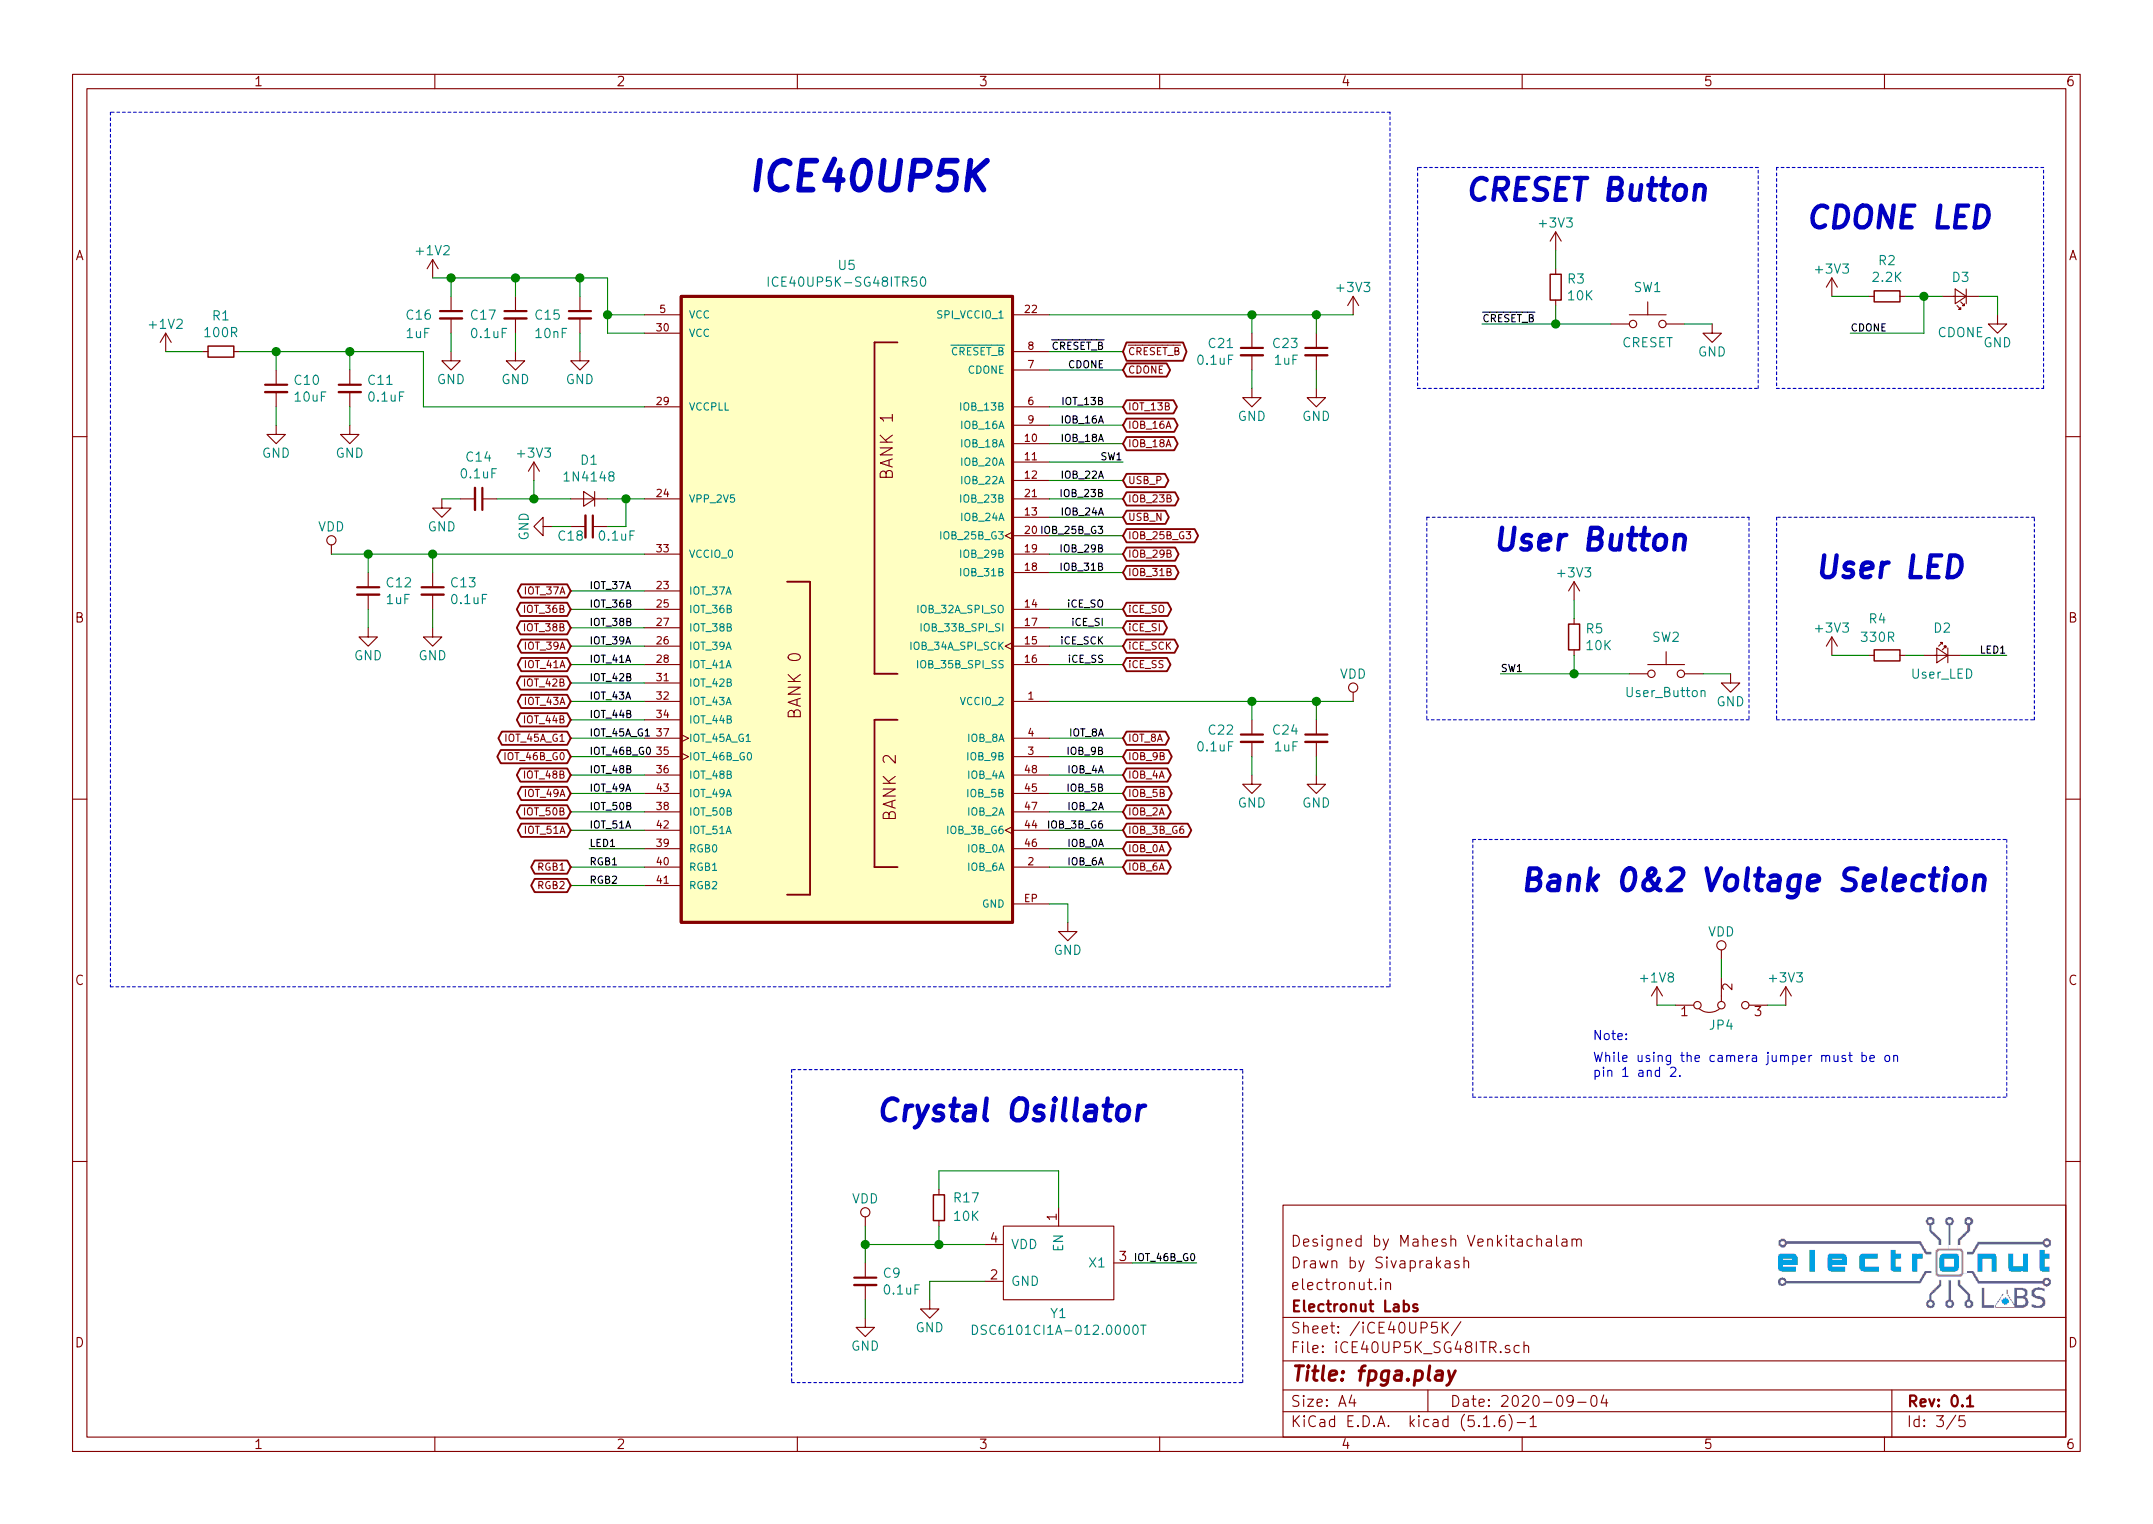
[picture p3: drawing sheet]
EESchema Schematic File Version 4
EELAYER 30 0
EELAYER END
$Descr A4 11693 8268
encoding utf-8
Sheet 3 5
Title "fpga.play"
Date "2020-09-04"
Rev "0.1"
Comp "Electronut Labs"
Comment1 "electronut.in"
Comment2 "Drawn by Sivaprakash"
Comment3 "Designed by Mahesh Venkitachalam"
Comment4 ""
$EndDescr
$Comp
L fpga-play-rescue:ICE40UP5K-SG48ITR50-fpga-play U5
U 1 1
P 4600 3200
F 0 "U5" H 4600 4970 50  0000 C CNN
F 1 "ICE40UP5K-SG48ITR50" H 4600 4879 50  0000 C CNN
F 2 "fpga-play:QFN50P700X700X100-49N" H 4700 3900 50  0001 L BNN
F 3 "Lattice Semiconductor" H 4700 3500 50  0001 L BNN
F 4 "IPC-7351B" H 4700 3500 50  0001 L BNN "Field4"
F 5 "1.4" H 4700 3500 50  0001 L BNN "Field5"
F 6 "10381" H 4700 3500 50  0001 L BNN "Field6"
	1    4600 3200
	1    0    0    -1  
$EndComp
$Comp
L fpga-play-rescue:C_Small-Device C12
U 1 1
P 2000 3200
F 0 "C12" H 2092 3246 50  0000 L CNN
F 1 "1uF" H 2092 3155 50  0000 L CNN
F 2 "Capacitor_SMD:C_0603_1608Metric" H 2000 3200 50  0001 C CNN
F 3 "~" H 2000 3200 50  0001 C CNN
	1    2000 3200
	1    0    0    -1  
$EndComp
$Comp
L fpga-play-rescue:R_Small-Device R1
U 1 1
P 1200 1900
F 0 "R1" V 1004 1900 50  0000 C CNN
F 1 "100R" V 1095 1900 50  0000 C CNN
F 2 "Resistor_SMD:R_0603_1608Metric" H 1200 1900 50  0001 C CNN
F 3 "~" H 1200 1900 50  0001 C CNN
	1    1200 1900
	0    1    1    0   
$EndComp
$Comp
L fpga-play-rescue:+1V2-power #PWR0120
U 1 1
P 900 1900
F 0 "#PWR0120" H 900 1750 50  0001 C CNN
F 1 "+1V2" H 900 2050 50  0000 C CNN
F 2 "" H 900 1900 50  0001 C CNN
F 3 "" H 900 1900 50  0001 C CNN
	1    900  1900
	1    0    0    -1  
$EndComp
$Comp
L fpga-play-rescue:C_Small-Device C13
U 1 1
P 2350 3200
F 0 "C13" H 2442 3246 50  0000 L CNN
F 1 "0.1uF" H 2442 3155 50  0000 L CNN
F 2 "Capacitor_SMD:C_0603_1608Metric" H 2350 3200 50  0001 C CNN
F 3 "~" H 2350 3200 50  0001 C CNN
	1    2350 3200
	1    0    0    -1  
$EndComp
Wire Wire Line
	2350 3100 2350 3000
Wire Wire Line
	2000 3100 2000 3000
Text GLabel 3100 3200 0    39   BiDi ~ 0
IOT_37A
Text Label 3200 3200 0    39   ~ 0
IOT_37A
Wire Wire Line
	3500 3200 3100 3200
$Comp
L fpga-play-rescue:C_Small-Device C14
U 1 1
P 2600 2700
F 0 "C14" V 2371 2700 50  0000 C CNN
F 1 "0.1uF" V 2462 2700 50  0000 C CNN
F 2 "Capacitor_SMD:C_0603_1608Metric" H 2600 2700 50  0001 C CNN
F 3 "~" H 2600 2700 50  0001 C CNN
	1    2600 2700
	0    1    1    0   
$EndComp
$Comp
L fpga-play-rescue:+3V3-power #PWR0121
U 1 1
P 2900 2600
F 0 "#PWR0121" H 2900 2450 50  0001 C CNN
F 1 "+3V3" H 2900 2750 50  0000 C CNN
F 2 "" H 2900 2600 50  0001 C CNN
F 3 "" H 2900 2600 50  0001 C CNN
	1    2900 2600
	1    0    0    -1  
$EndComp
$Comp
L fpga-play-rescue:D_Small-Device D1
U 1 1
P 3200 2700
F 0 "D1" H 3200 2493 50  0000 C CNN
F 1 "1N4148" H 3200 2584 50  0000 C CNN
F 2 "fpga-play:D_SOD-123_SMD" V 3200 2700 50  0001 C CNN
F 3 "~" V 3200 2700 50  0001 C CNN
	1    3200 2700
	-1   0    0    1   
$EndComp
Wire Wire Line
	2700 2700 2900 2700
Wire Wire Line
	2900 2600 2900 2700
Connection ~ 2900 2700
Wire Wire Line
	2900 2700 3100 2700
Wire Wire Line
	2500 2700 2400 2700
$Comp
L fpga-play-rescue:GND-power #PWR0122
U 1 1
P 2000 3400
F 0 "#PWR0122" H 2000 3150 50  0001 C CNN
F 1 "GND" H 2000 3250 50  0000 C CNN
F 2 "" H 2000 3400 50  0001 C CNN
F 3 "" H 2000 3400 50  0001 C CNN
	1    2000 3400
	1    0    0    -1  
$EndComp
$Comp
L fpga-play-rescue:GND-power #PWR0123
U 1 1
P 2350 3400
F 0 "#PWR0123" H 2350 3150 50  0001 C CNN
F 1 "GND" H 2350 3250 50  0000 C CNN
F 2 "" H 2350 3400 50  0001 C CNN
F 3 "" H 2350 3400 50  0001 C CNN
	1    2350 3400
	1    0    0    -1  
$EndComp
Wire Wire Line
	2350 3400 2350 3300
Wire Wire Line
	2000 3400 2000 3300
$Comp
L fpga-play-rescue:C_Small-Device C10
U 1 1
P 1500 2100
F 0 "C10" H 1592 2146 50  0000 L CNN
F 1 "10uF" H 1592 2055 50  0000 L CNN
F 2 "Capacitor_SMD:C_0603_1608Metric" H 1500 2100 50  0001 C CNN
F 3 "~" H 1500 2100 50  0001 C CNN
	1    1500 2100
	1    0    0    -1  
$EndComp
$Comp
L fpga-play-rescue:C_Small-Device C11
U 1 1
P 1900 2100
F 0 "C11" H 1992 2146 50  0000 L CNN
F 1 "0.1uF" H 1992 2055 50  0000 L CNN
F 2 "Capacitor_SMD:C_0603_1608Metric" H 1900 2100 50  0001 C CNN
F 3 "~" H 1900 2100 50  0001 C CNN
	1    1900 2100
	1    0    0    -1  
$EndComp
Wire Wire Line
	1900 2000 1900 1900
Wire Wire Line
	1500 2000 1500 1900
$Comp
L fpga-play-rescue:GND-power #PWR0126
U 1 1
P 1500 2300
F 0 "#PWR0126" H 1500 2050 50  0001 C CNN
F 1 "GND" H 1500 2150 50  0000 C CNN
F 2 "" H 1500 2300 50  0001 C CNN
F 3 "" H 1500 2300 50  0001 C CNN
	1    1500 2300
	1    0    0    -1  
$EndComp
$Comp
L fpga-play-rescue:GND-power #PWR0127
U 1 1
P 1900 2300
F 0 "#PWR0127" H 1900 2050 50  0001 C CNN
F 1 "GND" H 1900 2150 50  0000 C CNN
F 2 "" H 1900 2300 50  0001 C CNN
F 3 "" H 1900 2300 50  0001 C CNN
	1    1900 2300
	1    0    0    -1  
$EndComp
Wire Wire Line
	1900 2300 1900 2200
Wire Wire Line
	1500 2300 1500 2200
Wire Wire Line
	1500 1900 1900 1900
Connection ~ 1900 1900
Connection ~ 1500 1900
$Comp
L fpga-play-rescue:C_Small-Device C16
U 1 1
P 2450 1700
F 0 "C16" H 2200 1700 50  0000 L CNN
F 1 "1uF" H 2200 1600 50  0000 L CNN
F 2 "Capacitor_SMD:C_0603_1608Metric" H 2450 1700 50  0001 C CNN
F 3 "~" H 2450 1700 50  0001 C CNN
	1    2450 1700
	1    0    0    -1  
$EndComp
$Comp
L fpga-play-rescue:C_Small-Device C17
U 1 1
P 2800 1700
F 0 "C17" H 2550 1700 50  0000 L CNN
F 1 "0.1uF" H 2550 1600 50  0000 L CNN
F 2 "Capacitor_SMD:C_0603_1608Metric" H 2800 1700 50  0001 C CNN
F 3 "~" H 2800 1700 50  0001 C CNN
	1    2800 1700
	1    0    0    -1  
$EndComp
$Comp
L fpga-play-rescue:GND-power #PWR0128
U 1 1
P 2450 1900
F 0 "#PWR0128" H 2450 1650 50  0001 C CNN
F 1 "GND" H 2450 1750 50  0000 C CNN
F 2 "" H 2450 1900 50  0001 C CNN
F 3 "" H 2450 1900 50  0001 C CNN
	1    2450 1900
	1    0    0    -1  
$EndComp
$Comp
L fpga-play-rescue:GND-power #PWR0129
U 1 1
P 2800 1900
F 0 "#PWR0129" H 2800 1650 50  0001 C CNN
F 1 "GND" H 2800 1750 50  0000 C CNN
F 2 "" H 2800 1900 50  0001 C CNN
F 3 "" H 2800 1900 50  0001 C CNN
	1    2800 1900
	1    0    0    -1  
$EndComp
Wire Wire Line
	2800 1900 2800 1800
Wire Wire Line
	2450 1900 2450 1800
Wire Wire Line
	2300 1900 2300 2200
Wire Wire Line
	2300 2200 3500 2200
Wire Wire Line
	2450 1600 2450 1500
Wire Wire Line
	2800 1600 2800 1500
Wire Wire Line
	3300 1500 3300 1700
Wire Wire Line
	3300 1700 3500 1700
Wire Wire Line
	3300 1700 3300 1800
Wire Wire Line
	3300 1800 3500 1800
Connection ~ 3300 1700
$Comp
L fpga-play-rescue:+1V2-power #PWR0131
U 1 1
P 2350 1500
F 0 "#PWR0131" H 2350 1350 50  0001 C CNN
F 1 "+1V2" H 2350 1650 50  0000 C CNN
F 2 "" H 2350 1500 50  0001 C CNN
F 3 "" H 2350 1500 50  0001 C CNN
	1    2350 1500
	1    0    0    -1  
$EndComp
Text GLabel 3100 3300 0    39   BiDi ~ 0
IOT_36B
Text Label 3200 3300 0    39   ~ 0
IOT_36B
Wire Wire Line
	3500 3300 3100 3300
Text GLabel 3100 3400 0    39   BiDi ~ 0
IOT_38B
Text Label 3200 3400 0    39   ~ 0
IOT_38B
Wire Wire Line
	3500 3400 3100 3400
Text GLabel 3100 3500 0    39   BiDi ~ 0
IOT_39A
Text Label 3200 3500 0    39   ~ 0
IOT_39A
Wire Wire Line
	3500 3500 3100 3500
Text GLabel 3100 3600 0    39   BiDi ~ 0
IOT_41A
Text Label 3200 3600 0    39   ~ 0
IOT_41A
Wire Wire Line
	3500 3600 3100 3600
Text GLabel 3100 3700 0    39   BiDi ~ 0
IOT_42B
Text Label 3200 3700 0    39   ~ 0
IOT_42B
Wire Wire Line
	3500 3700 3100 3700
Text GLabel 3100 3800 0    39   BiDi ~ 0
IOT_43A
Text Label 3200 3800 0    39   ~ 0
IOT_43A
Wire Wire Line
	3500 3800 3100 3800
Text GLabel 3100 3900 0    39   BiDi ~ 0
IOT_44B
Text Label 3200 3900 0    39   ~ 0
IOT_44B
Wire Wire Line
	3500 3900 3100 3900
Text GLabel 3100 4000 0    39   BiDi ~ 0
IOT_45A_G1
Text Label 3200 4000 0    39   ~ 0
IOT_45A_G1
Wire Wire Line
	3500 4000 3100 4000
Text GLabel 3100 4200 0    39   BiDi ~ 0
IOT_48B
Text Label 3200 4200 0    39   ~ 0
IOT_48B
Wire Wire Line
	3500 4200 3100 4200
Text GLabel 3100 4300 0    39   BiDi ~ 0
IOT_49A
Text Label 3200 4300 0    39   ~ 0
IOT_49A
Wire Wire Line
	3500 4300 3100 4300
Text Label 3200 4400 0    39   ~ 0
IOT_50B
Wire Wire Line
	3500 4400 3100 4400
Text Label 3200 4500 0    39   ~ 0
IOT_51A
Wire Wire Line
	3500 4500 3100 4500
Text GLabel 3100 4800 0    39   BiDi ~ 0
RGB2
Text Label 3200 4800 0    39   ~ 0
RGB2
Wire Wire Line
	3500 4800 3100 4800
Wire Wire Line
	5050 6950 5050 7050
$Comp
L fpga-play-rescue:GND-power #PWR0133
U 1 1
P 5050 7050
F 0 "#PWR0133" H 5050 6800 50  0001 C CNN
F 1 "GND" H 5050 6900 50  0000 C CNN
F 2 "" H 5050 7050 50  0001 C CNN
F 3 "" H 5050 7050 50  0001 C CNN
	1    5050 7050
	1    0    0    -1  
$EndComp
$Comp
L fpga-play-rescue:C_Small-Device C9
U 1 1
P 4700 6950
F 0 "C9" H 4792 6996 50  0000 L CNN
F 1 "0.1uF" H 4792 6905 50  0000 L CNN
F 2 "Capacitor_SMD:C_0603_1608Metric" H 4700 6950 50  0001 C CNN
F 3 "~" H 4700 6950 50  0001 C CNN
	1    4700 6950
	1    0    0    -1  
$EndComp
Wire Wire Line
	4700 6750 4700 6850
Wire Wire Line
	4700 6750 4700 6650
Connection ~ 4700 6750
Wire Wire Line
	4700 7050 4700 7150
$Comp
L fpga-play-rescue:GND-power #PWR0134
U 1 1
P 4700 7150
F 0 "#PWR0134" H 4700 6900 50  0001 C CNN
F 1 "GND" H 4700 7000 50  0000 C CNN
F 2 "" H 4700 7150 50  0001 C CNN
F 3 "" H 4700 7150 50  0001 C CNN
	1    4700 7150
	1    0    0    -1  
$EndComp
Text Label 3200 4100 0    39   ~ 0
IOT_46B_G0
Wire Wire Line
	5700 4900 5800 4900
Wire Wire Line
	5800 4900 5800 5000
$Comp
L fpga-play-rescue:GND-power #PWR0136
U 1 1
P 5800 5000
F 0 "#PWR0136" H 5800 4750 50  0001 C CNN
F 1 "GND" H 5800 4850 50  0000 C CNN
F 2 "" H 5800 5000 50  0001 C CNN
F 3 "" H 5800 5000 50  0001 C CNN
	1    5800 5000
	1    0    0    -1  
$EndComp
Text Label 6000 4100 2    39   ~ 0
IOB_9B
Wire Wire Line
	5700 4100 6100 4100
Text Label 6000 4200 2    39   ~ 0
IOB_4A
Wire Wire Line
	5700 4200 6100 4200
Text Label 6000 4300 2    39   ~ 0
IOB_5B
Wire Wire Line
	5700 4300 6100 4300
Text Label 6000 4400 2    39   ~ 0
IOB_2A
Wire Wire Line
	5700 4400 6100 4400
Text Label 6000 4500 2    39   ~ 0
IOB_3B_G6
Wire Wire Line
	5700 4500 6100 4500
Text Label 6000 4600 2    39   ~ 0
IOB_0A
Wire Wire Line
	5700 4600 6100 4600
Text Label 6000 4700 2    39   ~ 0
IOB_6A
Wire Wire Line
	5700 4700 6100 4700
Text Label 6000 4000 2    39   ~ 0
IOT_8A
Wire Wire Line
	5700 4000 6100 4000
$Comp
L fpga-play-rescue:C_Small-Device C24
U 1 1
P 7150 4000
F 0 "C24" H 7242 4046 50  0000 L CNN
F 1 "1uF" H 7242 3955 50  0000 L CNN
F 2 "Capacitor_SMD:C_0603_1608Metric" H 7150 4000 50  0001 C CNN
F 3 "~" H 7150 4000 50  0001 C CNN
	1    7150 4000
	-1   0    0    -1  
$EndComp
$Comp
L fpga-play-rescue:C_Small-Device C22
U 1 1
P 6800 4000
F 0 "C22" H 6892 4046 50  0000 L CNN
F 1 "0.1uF" H 6892 3955 50  0000 L CNN
F 2 "Capacitor_SMD:C_0603_1608Metric" H 6800 4000 50  0001 C CNN
F 3 "~" H 6800 4000 50  0001 C CNN
	1    6800 4000
	-1   0    0    -1  
$EndComp
Wire Wire Line
	6800 3900 6800 3800
Wire Wire Line
	7150 3900 7150 3800
$Comp
L fpga-play-rescue:GND-power #PWR0137
U 1 1
P 7150 4200
F 0 "#PWR0137" H 7150 3950 50  0001 C CNN
F 1 "GND" H 7150 4050 50  0000 C CNN
F 2 "" H 7150 4200 50  0001 C CNN
F 3 "" H 7150 4200 50  0001 C CNN
	1    7150 4200
	-1   0    0    -1  
$EndComp
$Comp
L fpga-play-rescue:GND-power #PWR0138
U 1 1
P 6800 4200
F 0 "#PWR0138" H 6800 3950 50  0001 C CNN
F 1 "GND" H 6800 4050 50  0000 C CNN
F 2 "" H 6800 4200 50  0001 C CNN
F 3 "" H 6800 4200 50  0001 C CNN
	1    6800 4200
	-1   0    0    -1  
$EndComp
Wire Wire Line
	6800 4200 6800 4100
Wire Wire Line
	7150 4200 7150 4100
Text GLabel 6100 3400 2    39   BiDi ~ 0
iCE_SI
Wire Wire Line
	5700 3400 6100 3400
Text GLabel 6100 3500 2    39   BiDi ~ 0
iCE_SCK
Text Label 6000 3500 2    39   ~ 0
iCE_SCK
Wire Wire Line
	5700 3500 6100 3500
Text GLabel 6100 3600 2    39   BiDi ~ 0
iCE_SS
Text Label 6000 3600 2    39   ~ 0
iCE_SS
Wire Wire Line
	5700 3600 6100 3600
Text GLabel 6100 3300 2    39   BiDi ~ 0
iCE_SO
Text Label 6000 3300 2    39   ~ 0
iCE_SO
Wire Wire Line
	5700 3300 6100 3300
Text Label 6000 3400 2    39   ~ 0
iCE_SI
Wire Wire Line
	5700 2500 6100 2500
Wire Wire Line
	5700 2600 6100 2600
Text Label 6000 2700 2    39   ~ 0
IOB_23B
Wire Wire Line
	5700 2700 6100 2700
Wire Wire Line
	5700 2800 6100 2800
Text GLabel 6100 2900 2    39   BiDi ~ 0
IOB_25B_G3
Text Label 6000 2900 2    39   ~ 0
IOB_25B_G3
Wire Wire Line
	5700 2900 6100 2900
Text GLabel 6100 3000 2    39   BiDi ~ 0
IOB_29B
Text Label 6000 3000 2    39   ~ 0
IOB_29B
Wire Wire Line
	5700 3000 6100 3000
Text GLabel 6100 2700 2    39   BiDi ~ 0
IOB_23B
Text Label 6000 3100 2    39   ~ 0
IOB_31B
Wire Wire Line
	5700 3100 6100 3100
Text GLabel 6100 2300 2    39   BiDi ~ 0
IOB_16A
Text Label 6000 2300 2    39   ~ 0
IOB_16A
Wire Wire Line
	5700 2300 6100 2300
Text GLabel 6100 2200 2    39   BiDi ~ 0
IOT_13B
Text Label 6000 2200 2    39   ~ 0
IOT_13B
Wire Wire Line
	5700 2200 6100 2200
Text GLabel 6100 1900 2    39   BiDi ~ 0
~CRESET_B
Text GLabel 6100 2000 2    39   BiDi ~ 0
CDONE
$Comp
L fpga-play-rescue:C_Small-Device C23
U 1 1
P 7150 1900
F 0 "C23" H 7242 1946 50  0000 L CNN
F 1 "1uF" H 7242 1855 50  0000 L CNN
F 2 "Capacitor_SMD:C_0603_1608Metric" H 7150 1900 50  0001 C CNN
F 3 "~" H 7150 1900 50  0001 C CNN
	1    7150 1900
	-1   0    0    -1  
$EndComp
$Comp
L fpga-play-rescue:C_Small-Device C21
U 1 1
P 6800 1900
F 0 "C21" H 6892 1946 50  0000 L CNN
F 1 "0.1uF" H 6892 1855 50  0000 L CNN
F 2 "Capacitor_SMD:C_0603_1608Metric" H 6800 1900 50  0001 C CNN
F 3 "~" H 6800 1900 50  0001 C CNN
	1    6800 1900
	-1   0    0    -1  
$EndComp
Wire Wire Line
	6800 1800 6800 1700
Wire Wire Line
	7150 1800 7150 1700
$Comp
L fpga-play-rescue:GND-power #PWR0141
U 1 1
P 7150 2100
F 0 "#PWR0141" H 7150 1850 50  0001 C CNN
F 1 "GND" H 7150 1950 50  0000 C CNN
F 2 "" H 7150 2100 50  0001 C CNN
F 3 "" H 7150 2100 50  0001 C CNN
	1    7150 2100
	-1   0    0    -1  
$EndComp
$Comp
L fpga-play-rescue:GND-power #PWR0142
U 1 1
P 6800 2100
F 0 "#PWR0142" H 6800 1850 50  0001 C CNN
F 1 "GND" H 6800 1950 50  0000 C CNN
F 2 "" H 6800 2100 50  0001 C CNN
F 3 "" H 6800 2100 50  0001 C CNN
	1    6800 2100
	-1   0    0    -1  
$EndComp
Wire Wire Line
	6800 2100 6800 2000
Wire Wire Line
	7150 2100 7150 2000
Wire Wire Line
	6100 2000 5700 2000
Wire Wire Line
	5700 1900 6100 1900
$Comp
L fpga-play-rescue:R_Small-Device R3
U 1 1
P 8450 1550
F 0 "R3" H 8509 1596 50  0000 L CNN
F 1 "10K" H 8509 1505 50  0000 L CNN
F 2 "Resistor_SMD:R_0603_1608Metric" H 8450 1550 50  0001 C CNN
F 3 "~" H 8450 1550 50  0001 C CNN
	1    8450 1550
	1    0    0    -1  
$EndComp
Text Label 6000 1900 2    39   ~ 0
~CRESET_B
Text Label 8050 1750 0    39   ~ 0
~CRESET_B
Text Label 6000 2000 2    39   ~ 0
CDONE
Wire Wire Line
	8450 1450 8450 1350
Wire Wire Line
	8450 1650 8450 1750
Wire Wire Line
	8450 1750 8050 1750
$Comp
L fpga-play-rescue:+3V3-power #PWR0145
U 1 1
P 8450 1350
F 0 "#PWR0145" H 8450 1200 50  0001 C CNN
F 1 "+3V3" H 8450 1500 50  0000 C CNN
F 2 "" H 8450 1350 50  0001 C CNN
F 3 "" H 8450 1350 50  0001 C CNN
	1    8450 1350
	1    0    0    -1  
$EndComp
$Comp
L fpga-play-rescue:SW_Push-Switch SW1
U 1 1
P 8950 1750
F 0 "SW1" H 8950 1950 50  0000 C CNN
F 1 "CRESET" H 8950 1650 50  0000 C CNN
F 2 "Button_Switch_SMD:SW_SPST_PTS810" H 8950 1950 50  0001 C CNN
F 3 "~" H 8950 1950 50  0001 C CNN
	1    8950 1750
	1    0    0    -1  
$EndComp
Wire Wire Line
	9150 1750 9300 1750
Wire Wire Line
	8750 1750 8450 1750
Connection ~ 8450 1750
$Comp
L fpga-play-rescue:GND-power #PWR0148
U 1 1
P 9300 1750
F 0 "#PWR0148" H 9300 1500 50  0001 C CNN
F 1 "GND" H 9300 1600 50  0000 C CNN
F 2 "" H 9300 1750 50  0001 C CNN
F 3 "" H 9300 1750 50  0001 C CNN
	1    9300 1750
	-1   0    0    -1  
$EndComp
$Comp
L fpga-play-rescue:LED_Small-Device D?
U 1 1
P 10550 3550
AR Path="/5EDD6D8D/5EE9CA0C" Ref="D?"  Part="1" 
AR Path="/5EDD6D16/5EE9CA0C" Ref="D2"  Part="1" 
F 0 "D2" H 10550 3700 50  0000 C CNN
F 1 "User_LED" H 10550 3450 50  0000 C CNN
F 2 "LED_SMD:LED_0603_1608Metric" V 10550 3550 50  0001 C CNN
F 3 "~" V 10550 3550 50  0001 C CNN
	1    10550 3550
	-1   0    0    -1  
$EndComp
$Comp
L fpga-play-rescue:R_Small-Device R?
U 1 1
P 10250 3550
AR Path="/5EDD6D8D/5EE9CA12" Ref="R?"  Part="1" 
AR Path="/5EDD6D16/5EE9CA12" Ref="R4"  Part="1" 
F 0 "R4" V 10050 3550 50  0000 L CNN
F 1 "330R" V 10150 3500 50  0000 L CNN
F 2 "Resistor_SMD:R_0603_1608Metric" H 10250 3550 50  0001 C CNN
F 3 "~" H 10250 3550 50  0001 C CNN
	1    10250 3550
	0    -1   1    0   
$EndComp
Wire Wire Line
	10350 3550 10450 3550
Wire Wire Line
	10650 3550 10900 3550
$Comp
L fpga-play-rescue:+3V3-power #PWR?
U 1 1
P 9950 3550
AR Path="/5EDD6D8D/5EE9CA2D" Ref="#PWR?"  Part="1" 
AR Path="/5EDD6D16/5EE9CA2D" Ref="#PWR0149"  Part="1" 
F 0 "#PWR0149" H 9950 3400 50  0001 C CNN
F 1 "+3V3" H 9950 3700 50  0000 C CNN
F 2 "" H 9950 3550 50  0001 C CNN
F 3 "" H 9950 3550 50  0001 C CNN
	1    9950 3550
	-1   0    0    -1  
$EndComp
Text Label 10900 3550 2    39   ~ 0
LED1
Text Label 3200 4600 0    39   ~ 0
LED1
Wire Wire Line
	3500 4600 3200 4600
Wire Wire Line
	10150 3550 9950 3550
Text GLabel 6100 2400 2    39   BiDi ~ 0
IOB_18A
Wire Wire Line
	5700 2400 6100 2400
Text Label 6000 2400 2    39   ~ 0
IOB_18A
Text Label 6000 2800 2    39   ~ 0
IOB_24A
Text Label 6000 2600 2    39   ~ 0
IOB_22A
Text GLabel 6100 3100 2    39   BiDi ~ 0
IOB_31B
Wire Wire Line
	1900 1900 2300 1900
Wire Wire Line
	900  1900 1100 1900
Wire Wire Line
	1300 1900 1500 1900
$Comp
L fpga-play-rescue:R_Small-Device R5
U 1 1
P 8550 3450
F 0 "R5" H 8609 3496 50  0000 L CNN
F 1 "10K" H 8609 3405 50  0000 L CNN
F 2 "Resistor_SMD:R_0603_1608Metric" H 8550 3450 50  0001 C CNN
F 3 "~" H 8550 3450 50  0001 C CNN
	1    8550 3450
	1    0    0    -1  
$EndComp
Text Label 8150 3650 0    39   ~ 0
SW1
Wire Wire Line
	8550 3350 8550 3250
Wire Wire Line
	8550 3550 8550 3650
Wire Wire Line
	8550 3650 8150 3650
$Comp
L fpga-play-rescue:SW_Push-Switch SW2
U 1 1
P 9050 3650
F 0 "SW2" H 9050 3850 50  0000 C CNN
F 1 "User_Button" H 9050 3550 50  0000 C CNN
F 2 "Button_Switch_SMD:SW_SPST_PTS810" H 9050 3850 50  0001 C CNN
F 3 "~" H 9050 3850 50  0001 C CNN
	1    9050 3650
	1    0    0    -1  
$EndComp
Wire Wire Line
	9250 3650 9400 3650
Wire Wire Line
	8850 3650 8550 3650
Connection ~ 8550 3650
$Comp
L fpga-play-rescue:GND-power #PWR0171
U 1 1
P 9400 3650
F 0 "#PWR0171" H 9400 3400 50  0001 C CNN
F 1 "GND" H 9400 3500 50  0000 C CNN
F 2 "" H 9400 3650 50  0001 C CNN
F 3 "" H 9400 3650 50  0001 C CNN
	1    9400 3650
	-1   0    0    -1  
$EndComp
Wire Wire Line
	3100 4100 3500 4100
Text GLabel 3100 4100 0    39   BiDi ~ 0
IOT_46B_G0
Text Label 6500 6850 2    39   ~ 0
IOT_46B_G0
Wire Wire Line
	6150 6850 6500 6850
Text Notes 4050 1050 0    157  Italic 31
ICE40UP5K
$Comp
L fpga-play-rescue:GND-power #PWR0177
U 1 1
P 2400 2700
F 0 "#PWR0177" H 2400 2450 50  0001 C CNN
F 1 "GND" H 2400 2550 50  0000 C CNN
F 2 "" H 2400 2700 50  0001 C CNN
F 3 "" H 2400 2700 50  0001 C CNN
	1    2400 2700
	1    0    0    -1  
$EndComp
Wire Wire Line
	5700 1700 6800 1700
Text GLabel 3100 4700 0    39   BiDi ~ 0
RGB1
Text Label 3200 4700 0    39   ~ 0
RGB1
Wire Wire Line
	3100 4700 3500 4700
$Comp
L fpga-play-rescue:+3V3-power #PWR0170
U 1 1
P 8550 3250
F 0 "#PWR0170" H 8550 3100 50  0001 C CNN
F 1 "+3V3" H 8550 3400 50  0000 C CNN
F 2 "" H 8550 3250 50  0001 C CNN
F 3 "" H 8550 3250 50  0001 C CNN
	1    8550 3250
	1    0    0    -1  
$EndComp
$Comp
L fpga-play-rescue:+3V3-power #PWR015
U 1 1
P 7350 1700
F 0 "#PWR015" H 7350 1550 50  0001 C CNN
F 1 "+3V3" H 7350 1850 50  0000 C CNN
F 2 "" H 7350 1700 50  0001 C CNN
F 3 "" H 7350 1700 50  0001 C CNN
	1    7350 1700
	1    0    0    -1  
$EndComp
Wire Wire Line
	5700 3800 6800 3800
$Comp
L fpga-play-rescue:DSC6101CI1A-012.0000T-fpga-play Y1
U 1 1
P 6150 6750
F 0 "Y1" H 5750 6377 50  0000 C CNN
F 1 "DSC6101CI1A-012.0000T" H 5750 6286 50  0000 C CNN
F 2 "fpga-play:DSC6101CI1A-012_0000T" H 6150 6750 50  0001 C CNN
F 3 "" H 6150 6750 50  0001 C CNN
	1    6150 6750
	1    0    0    -1  
$EndComp
Wire Wire Line
	5350 6950 5050 6950
Wire Wire Line
	4700 6750 5100 6750
$Comp
L fpga-play-rescue:R_Small-Device R17
U 1 1
P 5100 6550
F 0 "R17" H 4950 6500 50  0000 C CNN
F 1 "10K" H 4950 6600 50  0000 C CNN
F 2 "Resistor_SMD:R_0603_1608Metric" H 5100 6550 50  0001 C CNN
F 3 "~" H 5100 6550 50  0001 C CNN
	1    5100 6550
	-1   0    0    1   
$EndComp
Wire Wire Line
	5100 6750 5100 6650
Connection ~ 5100 6750
Wire Wire Line
	5100 6750 5350 6750
Wire Wire Line
	5100 6450 5100 6350
Wire Wire Line
	5100 6350 5750 6350
Wire Wire Line
	5750 6350 5750 6550
$Comp
L fpga-play-rescue:VDD-power #PWR010
U 1 1
P 4700 6650
F 0 "#PWR010" H 4700 6500 50  0001 C CNN
F 1 "VDD" H 4700 6800 50  0000 C CNN
F 2 "" H 4700 6650 50  0001 C CNN
F 3 "" H 4700 6650 50  0001 C CNN
	1    4700 6650
	1    0    0    -1  
$EndComp
$Comp
L fpga-play-rescue:VDD-power #PWR014
U 1 1
P 1800 3000
F 0 "#PWR014" H 1800 2850 50  0001 C CNN
F 1 "VDD" H 1800 3150 50  0000 C CNN
F 2 "" H 1800 3000 50  0001 C CNN
F 3 "" H 1800 3000 50  0001 C CNN
	1    1800 3000
	1    0    0    -1  
$EndComp
$Comp
L fpga-play-rescue:VDD-power #PWR016
U 1 1
P 7350 3800
F 0 "#PWR016" H 7350 3650 50  0001 C CNN
F 1 "VDD" H 7350 3950 50  0000 C CNN
F 2 "" H 7350 3800 50  0001 C CNN
F 3 "" H 7350 3800 50  0001 C CNN
	1    7350 3800
	1    0    0    -1  
$EndComp
$Comp
L fpga-play-rescue:VDD-power #PWR012
U 1 1
P 9350 5200
F 0 "#PWR012" H 9350 5050 50  0001 C CNN
F 1 "VDD" H 9350 5350 50  0000 C CNN
F 2 "" H 9350 5200 50  0001 C CNN
F 3 "" H 9350 5200 50  0001 C CNN
	1    9350 5200
	1    0    0    -1  
$EndComp
Wire Wire Line
	9350 5300 9350 5200
$Comp
L fpga-play-rescue:+3V3-power #PWR013
U 1 1
P 9700 5450
F 0 "#PWR013" H 9700 5300 50  0001 C CNN
F 1 "+3V3" H 9700 5600 50  0000 C CNN
F 2 "" H 9700 5450 50  0001 C CNN
F 3 "" H 9700 5450 50  0001 C CNN
	1    9700 5450
	1    0    0    -1  
$EndComp
Wire Wire Line
	9100 5450 9000 5450
Wire Wire Line
	9600 5450 9700 5450
$Comp
L fpga-play-rescue:+1V8-power #PWR011
U 1 1
P 9000 5450
F 0 "#PWR011" H 9000 5300 50  0001 C CNN
F 1 "+1V8" H 9000 5600 50  0000 C CNN
F 2 "" H 9000 5450 50  0001 C CNN
F 3 "" H 9000 5450 50  0001 C CNN
	1    9000 5450
	1    0    0    -1  
$EndComp
$Comp
L fpga-play-rescue:+3V3-power #PWR0146
U 1 1
P 9950 1600
F 0 "#PWR0146" H 9950 1450 50  0001 C CNN
F 1 "+3V3" H 9950 1750 50  0000 C CNN
F 2 "" H 9950 1600 50  0001 C CNN
F 3 "" H 9950 1600 50  0001 C CNN
	1    9950 1600
	1    0    0    -1  
$EndComp
Wire Wire Line
	10150 1600 9950 1600
Wire Wire Line
	10450 1600 10550 1600
Connection ~ 10450 1600
Wire Wire Line
	10450 1800 10050 1800
Wire Wire Line
	10450 1600 10450 1800
Wire Wire Line
	10350 1600 10450 1600
$Comp
L fpga-play-rescue:GND-power #PWR0147
U 1 1
P 10850 1700
F 0 "#PWR0147" H 10850 1450 50  0001 C CNN
F 1 "GND" H 10850 1550 50  0000 C CNN
F 2 "" H 10850 1700 50  0001 C CNN
F 3 "" H 10850 1700 50  0001 C CNN
	1    10850 1700
	-1   0    0    -1  
$EndComp
Wire Wire Line
	10850 1600 10850 1700
Wire Wire Line
	10750 1600 10850 1600
$Comp
L fpga-play-rescue:LED_Small-Device D3
U 1 1
P 10650 1600
F 0 "D3" H 10650 1500 50  0000 C CNN
F 1 "CDONE" H 10650 1800 50  0000 C CNN
F 2 "LED_SMD:LED_0603_1608Metric" V 10650 1600 50  0001 C CNN
F 3 "~" V 10650 1600 50  0001 C CNN
	1    10650 1600
	-1   0    0    1   
$EndComp
$Comp
L fpga-play-rescue:R_Small-Device R2
U 1 1
P 10250 1600
F 0 "R2" V 10054 1600 50  0000 C CNN
F 1 "2.2K" V 10145 1600 50  0000 C CNN
F 2 "Resistor_SMD:R_0603_1608Metric" H 10250 1600 50  0001 C CNN
F 3 "~" H 10250 1600 50  0001 C CNN
	1    10250 1600
	0    1    1    0   
$EndComp
Text Label 10050 1800 0    39   ~ 0
CDONE
Text GLabel 6100 4500 2    39   BiDi ~ 0
IOB_3B_G6
Text GLabel 6100 4000 2    39   BiDi ~ 0
IOT_8A
Text GLabel 6100 4700 2    39   BiDi ~ 0
IOB_6A
Text GLabel 6100 4600 2    39   BiDi ~ 0
IOB_0A
Text GLabel 6100 4400 2    39   BiDi ~ 0
IOB_2A
Text GLabel 6100 4300 2    39   BiDi ~ 0
IOB_5B
Text GLabel 6100 4200 2    39   BiDi ~ 0
IOB_4A
Text GLabel 6100 4100 2    39   BiDi ~ 0
IOB_9B
Connection ~ 2350 3000
Wire Wire Line
	2350 3000 3500 3000
Connection ~ 2000 3000
Wire Wire Line
	2000 3000 2350 3000
Connection ~ 6800 3800
Wire Wire Line
	6800 3800 7150 3800
Connection ~ 6800 1700
Wire Wire Line
	6800 1700 7150 1700
Wire Wire Line
	7150 3800 7350 3800
Connection ~ 7150 3800
Wire Wire Line
	7350 1700 7150 1700
Connection ~ 7150 1700
Wire Wire Line
	1800 3000 2000 3000
Wire Wire Line
	3500 2700 3400 2700
$Comp
L fpga-play-rescue:Jumper_3_Bridged12-Jumper JP4
U 1 1
P 9350 5450
F 0 "JP4" H 9350 5562 50  0000 C CNN
F 1 "Jumper_3_Bridged12" H 9350 5652 50  0001 C CNN
F 2 "Connector_PinHeader_2.54mm:PinHeader_1x03_P2.54mm_Vertical" H 9350 5450 50  0001 C CNN
F 3 "~" H 9350 5450 50  0001 C CNN
	1    9350 5450
	1    0    0    1   
$EndComp
Text Notes 8650 5650 0    50   ~ 0
Note:
Text Notes 8650 5850 0    50   ~ 0
While using the camera jumper must be on \npin 1 and 2.
Wire Notes Line
	600  600  600  5350
Wire Notes Line
	600  5350 7550 5350
Wire Notes Line
	7550 5350 7550 600 
Wire Notes Line
	7550 600  600  600 
Wire Notes Line
	7700 900  7700 2100
Wire Notes Line
	7700 2100 9550 2100
Wire Notes Line
	9550 2100 9550 900 
Wire Notes Line
	9550 900  7700 900 
Wire Notes Line
	4300 5800 4300 7500
Wire Notes Line
	4300 7500 6750 7500
Wire Notes Line
	6750 7500 6750 5800
Wire Notes Line
	6750 5800 4300 5800
Wire Notes Line
	8000 4550 8000 5950
Text Notes 4750 6100 0    118  Italic 24
Crystal Osillator
Text Notes 8250 4850 0    118  Italic 24
Bank 0&2 Voltage Selection
Wire Notes Line
	10900 4550 10900 5950
Wire Notes Line
	8000 5950 10900 5950
Wire Notes Line
	8000 4550 10900 4550
Text Notes 9850 3150 0    118  Italic 24
User LED
Text Notes 8100 3000 0    118  Italic 24
User Button
Text Notes 9800 1250 0    118  Italic 24
CDONE LED
Text Notes 7950 1100 0    118  Italic 24
CRESET Button
Text GLabel 6100 2800 2    39   BiDi ~ 0
USB_N
Text GLabel 6100 2600 2    39   BiDi ~ 0
USB_P
Wire Notes Line
	9650 900  9650 2100
Wire Notes Line
	9650 2100 11100 2100
Wire Notes Line
	11100 2100 11100 900 
Wire Notes Line
	11100 900  9650 900 
Wire Notes Line
	7750 2800 9500 2800
Wire Notes Line
	9500 2800 9500 3900
Wire Notes Line
	9500 3900 7750 3900
Wire Notes Line
	7750 2800 7750 3900
Wire Notes Line
	9650 2800 9650 3900
Wire Notes Line
	9650 3900 11050 3900
Wire Notes Line
	11050 3900 11050 2800
Wire Notes Line
	11050 2800 9650 2800
Text GLabel 3100 4400 0    39   BiDi ~ 0
IOT_50B
Text GLabel 3100 4500 0    39   BiDi ~ 0
IOT_51A
$Comp
L fpga-play-rescue:C_Small-Device C15
U 1 1
P 3150 1700
F 0 "C15" H 2900 1700 50  0000 L CNN
F 1 "10nF" H 2900 1600 50  0000 L CNN
F 2 "Capacitor_SMD:C_0603_1608Metric" H 3150 1700 50  0001 C CNN
F 3 "~" H 3150 1700 50  0001 C CNN
	1    3150 1700
	1    0    0    -1  
$EndComp
Connection ~ 2800 1500
Wire Wire Line
	2800 1500 3150 1500
Connection ~ 2450 1500
Wire Wire Line
	2450 1500 2800 1500
Wire Wire Line
	2350 1500 2450 1500
Wire Wire Line
	3150 1800 3150 1900
$Comp
L fpga-play-rescue:GND-power #PWR02
U 1 1
P 3150 1900
F 0 "#PWR02" H 3150 1650 50  0001 C CNN
F 1 "GND" H 3150 1750 50  0000 C CNN
F 2 "" H 3150 1900 50  0001 C CNN
F 3 "" H 3150 1900 50  0001 C CNN
	1    3150 1900
	1    0    0    -1  
$EndComp
Wire Wire Line
	3150 1600 3150 1500
Connection ~ 3150 1500
Wire Wire Line
	3150 1500 3300 1500
$Comp
L fpga-play-rescue:C_Small-Device C18
U 1 1
P 3200 2850
F 0 "C18" V 3250 2750 50  0000 C CNN
F 1 "0.1uF" V 3250 3000 50  0000 C CNN
F 2 "Capacitor_SMD:C_0603_1608Metric" H 3200 2850 50  0001 C CNN
F 3 "~" H 3200 2850 50  0001 C CNN
	1    3200 2850
	0    1    1    0   
$EndComp
Wire Wire Line
	3300 2850 3400 2850
Wire Wire Line
	3400 2850 3400 2700
Connection ~ 3400 2700
Wire Wire Line
	3400 2700 3300 2700
Wire Wire Line
	3100 2850 3000 2850
$Comp
L fpga-play-rescue:GND-power #PWR01
U 1 1
P 3000 2850
F 0 "#PWR01" H 3000 2600 50  0001 C CNN
F 1 "GND" H 3000 2700 50  0000 C CNN
F 2 "" H 3000 2850 50  0001 C CNN
F 3 "" H 3000 2850 50  0001 C CNN
	1    3000 2850
	0    1    1    0   
$EndComp
Text Label 6100 2500 2    39   ~ 0
SW1
$EndSCHEMATC
